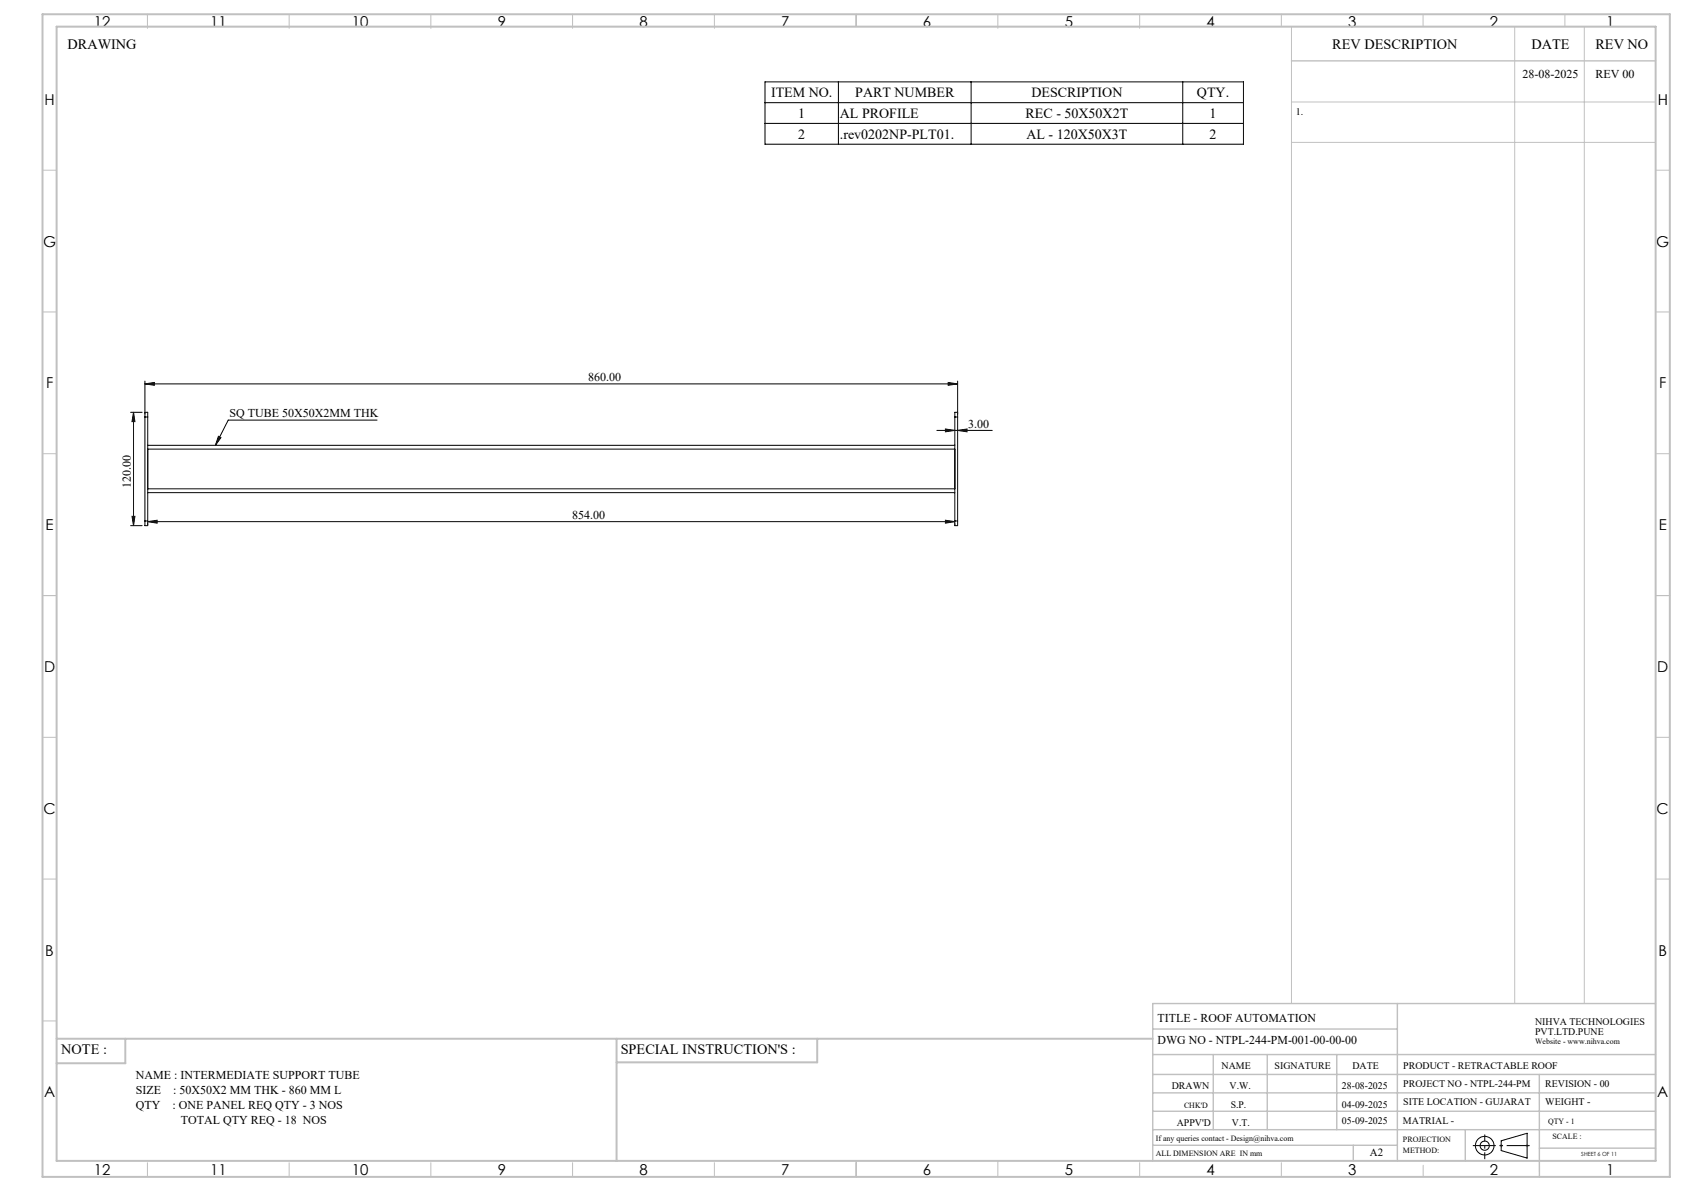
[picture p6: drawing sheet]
<svg xmlns="http://www.w3.org/2000/svg" width="594mm" height="420mm" viewBox="0 0 594 420" stroke-linecap="round" stroke-linejoin="round" font-family="sans-serif">
<g fill="none" stroke="#000" stroke-width=".35">
<path d="M269.8 28.9h168.8v22h-168.8zM269.8 36.2h168.8M295.7 28.9v22M342.5 28.9v22M417.2 28.9v22M269.8 43.5h168.8M51.1 135.4l3.3-.5v1zM51.1 134.4v11.6M51.1 135.4h286.7M334.5 134.9l3.3 .5-3.3 .5zM337.8 134.4v11.6M46.1 145.4h4"/>
<path d="M47.1 145.4l.5 3.3h-1zM47.1 145.4v40M51.1 147.1v-1.7h1v1.7M51.1 147.1h1M51.1 147.1v36.6M52.1 147.1v36.6M52.1 157h284.7M52.1 158.4h284.7M77 153.9l.9 .4-1.9 2.7zM133 148.1h-52.5l-4.5 8.9M330.4 151.8h19.6M333.5 151.3l3.3 .5-3.3 .5z"/>
<path d="M336.8 147.1v-1.7h1v1.7M336.8 147.1h1M336.8 147.1v36.6M337.8 151.8l3.3-.5v1zM337.8 147.1v36.6M52.1 172.4h284.7M52.1 173.7h284.7M46.1 185.4h4M46.6 182.1h1l-.5 3.3zM51.1 183.7v1.7h1v-1.7M51.1 183.7h1M52.1 184l3.3-.5v1z"/>
<path d="M52.1 184.7v.2M52.1 184h284.7M333.5 183.5l3.3 .5-3.3 .5zM336.8 184.7v.2M336.8 183.7v1.7h1v-1.7M336.8 183.7h1M529.5 402.3l9.2-2.7v8.8l-9.2-2.7z"/>
<circle cx="523.7" cy="404" r="1.62"/>
<circle cx="523.7" cy="404" r="3.3"/>
</g>
<g fill="none" stroke="#c0c0c0" stroke-width=".35">
<path d="M52 5v5M102 5v5M152 5v5M202 5v5M252 5v5M302 5v4.4M352 5v5M402 5v5M452 5v4.4M455.5 9.4v344.5M502 5v4.4M534.3 9.4v344.5"/>
<path d="M552 5v4.4M558.8 9.4v344.5M455.5 36h128.5M455.5 50.2h128.5M15 60h5M584 60h5M15 110h5M584 110h5M15 160h5M584 160h5M15 210h5M584 210h5"/>
<path d="M15 260h5M584 260h5M15 310h5M584 310h5M15 360h5M52 410v5M102 410v5M152 410v5M202 410v5M252 410v5M302 409.4v5.6M352 409.4v5.6"/>
<path d="M402 410v5M452 410v5M502 410.9v4.1M529 404h1M529.2 403.7l.7 .7M529.5 403.5v1M529.9 403.7l-.7 .7M538.1 404h1.1M538.3 403.7l.7 .7M538.7 403.5v1M539 403.7l-.7 .7"/>
</g>
<path d="M519.5 404h20.1" fill="none" stroke="#000" stroke-width=".35" stroke-dasharray="15.2 1.3 1.3 1.3" stroke-dashoffset="7.1" stroke-linecap="butt"/>
<path d="M523.7 408.8v-8.7" fill="none" stroke="#000" stroke-width=".35" stroke-dasharray="15.2 1.3 1.3 1.3" stroke-dashoffset="12.8" stroke-linecap="butt"/>
<g fill="none" stroke="#c0c0c0" stroke-width=".5">
<path d="M455.5 21.5h128.5M492.9 353.9v55.5M584 353.9h-177.4v55.5M406.6 371.9h177.4M406.6 378.9h177.4M406.6 362.9h86.3M428 371.9v26.5M447 371.9v26.5M471.5 371.9v26.5M543 378.9v36.1M406.6 391.9h177.4M406.6 385.4h177.4"/>
<path d="M406.6 398.4h177.4M516.9 398.4v11M406.6 403.9h86.3M477.3 403.9v5.5M543 404.9h41"/>
</g>
<path d="M15 5h574v410h-574zM20 9.4h564v400h-564zM20 366.3h386.6M44.2 366.3v8.6h-24.2M217.5 366.3v43.1M288.3 366.3v8.3h-70.8" fill="none" stroke="#c0c0c0" stroke-width=".7"/>
<g fill="#000">
<path d="M51.1 135.4l3.3-.5v1zM334.5 134.9l3.3 .5-3.3 .5zM52.1 184l3.3-.5v1zM333.5 183.5l3.3 .5-3.3 .5zM333.5 151.3l3.3 .5-3.3 .5zM337.8 151.8l3.3-.5v1zM77 153.9l.9 .4-1.9 2.7z"/>
<path d="M47.1 145.4l.5 3.3h-1zM46.6 182.1h1l-.5 3.3z"/>
</g>
<g font-size="5.3">
<text x="33.1" y="9.5">12</text>
<text x="74.1" y="9.5">11</text>
<text x="124.1" y="9.5">10</text>
<text x="175.6" y="9.5">9</text>
<text x="225.6" y="9.5">8</text>
<text x="275.6" y="9.5">7</text>
<text x="325.6" y="9.5">6</text>
<text x="375.6" y="9.5">5</text>
<text x="425.6" y="9.5">4</text>
<text x="475.6" y="9.5">3</text>
<text x="525.6" y="9.5">2</text>
<text x="566.6" y="9.5">1</text>
<text x="15.7" y="37">H</text>
<text x="584.7" y="37">H</text>
<text x="15.2" y="87">G</text>
<text x="584.2" y="87">G</text>
<text x="16.2" y="137">F</text>
<text x="585.2" y="137">F</text>
<text x="16.1" y="187">E</text>
<text x="585.1" y="187">E</text>
<text x="15.5" y="237">D</text>
<text x="584.5" y="237">D</text>
<text x="15.4" y="287">C</text>
<text x="584.4" y="287">C</text>
<text x="16" y="337.1">B</text>
<text x="585" y="337.1">B</text>
<text x="15.5" y="387">A</text>
<text x="584.5" y="387">A</text>
<text x="33.1" y="414.5">12</text>
<text x="74.1" y="414.5">11</text>
<text x="124.1" y="414.5">10</text>
<text x="175.6" y="414.5">9</text>
<text x="225.6" y="414.5">8</text>
<text x="275.6" y="414.5">7</text>
<text x="325.6" y="414.5">6</text>
<text x="375.6" y="414.5">5</text>
<text x="425.6" y="414.5">4</text>
<text x="475.6" y="414.5">3</text>
<text x="525.6" y="414.5">2</text>
<text x="566.6" y="414.5">1</text>
</g>
<g font-size="5">
<text x="23.8" y="17.2">DRAWING</text>
<text x="470" y="17.4">REV DESCRIPTION</text>
<text x="540.2" y="17.4">DATE</text>
<text x="562.8" y="17.4">REV NO</text>
<text x="21.6" y="371.8">NOTE :</text>
<text x="218.9" y="371.8">SPECIAL INSTRUCTION'S :</text>
</g>
<g font-size="4.9">
<text x="272" y="34.3">ITEM NO.</text>
<text x="301.7" y="34.3">PART NUMBER</text>
<text x="363.8" y="34.3">DESCRIPTION</text>
<text x="422.2" y="34.3">QTY.</text>
<text x="281.6" y="41.6">1</text>
<text x="296.2" y="41.6">AL PROFILE</text>
<text x="361.8" y="41.6">REC - 50X50X2T</text>
<text x="426.7" y="41.6">1</text>
<text x="281.6" y="49">2</text>
<text x="296.2" y="49">.rev0202NP-PLT01.</text>
<text x="362" y="49">AL - 120X50X3T</text>
<text x="426.7" y="49">2</text>
</g>
<g font-size="4.2">
<text x="537.1" y="27.6">28-08-2025</text>
<text x="562.8" y="27.6">REV 00</text>
<text x="207.4" y="134.4">860.00</text>
<text x="81" y="147.1">SQ TUBE 50X50X2MM THK</text>
<text x="341.5" y="150.8">3.00</text>
<text x="46.1" y="172.2" transform="rotate(-90 46.1 172.2)">120.00</text>
<text x="201.9" y="182.9">854.00</text>
<text x="408.3" y="360.3">TITLE - ROOF AUTOMATION</text>
<text x="408.3" y="368.2">DWG NO - NTPL-244-PM-001-00-00-00</text>
<text x="47.9" y="380.5">NAME : INTERMEDIATE SUPPORT TUBE</text>
<text x="47.9" y="385.7">SIZE</text>
<text x="61.1" y="385.7">: 50X50X2 MM THK - 860 MM L</text>
<text x="47.9" y="391">QTY</text>
<text x="60.8" y="391">: ONE PANEL REQ QTY - 3 NOS</text>
<text x="63.8" y="396.2">TOTAL QTY REQ - 18 NOS</text>
</g>
<text font-size="3.9" x="483.2" y="407.7">A2</text>
<g font-size="3.5">
<text x="457" y="40.6">1.</text>
<text x="541.5" y="361.3">NIHVA TECHNOLOGIES</text>
<text x="541.5" y="364.9">PVT.LTD.PUNE</text>
<text x="430.9" y="377">NAME</text>
<text x="449.6" y="377">SIGNATURE</text>
<text x="477" y="377">DATE</text>
<text x="495" y="377">PRODUCT - RETRACTABLE ROOF</text>
<text x="495" y="383.3">PROJECT NO - NTPL-244-PM</text>
<text x="545.1" y="383.3">REVISION - 00</text>
<text x="413.3" y="384.1">DRAWN</text>
<text x="433.7" y="384.1">V.W.</text>
<text x="473.4" y="384.1">28-08-2025</text>
<text x="495" y="389.8">SITE LOCATION - GUJARAT</text>
<text x="545.1" y="389.8">WEIGHT -</text>
<text x="434.1" y="390.6">S.P.</text>
<text x="473.4" y="390.6">04-09-2025</text>
<text x="415.1" y="396.9">APPV'D</text>
<text x="434.6" y="396.9">V.T.</text>
<text x="473.4" y="396.5">05-09-2025</text>
<text x="494.8" y="396.5">MATRIAL -</text>
</g>
<g font-size="2.8">
<text x="541.5" y="368.3">Website - www.nihva.com</text>
<text x="417.6" y="390.6">CHK'D</text>
<text x="546.1" y="396.5">QTY - 1</text>
<text x="547.6" y="401.7">SCALE :</text>
<text x="407.7" y="402.2">If any queries contact - Design@nihva.com</text>
<text x="407.7" y="407.7">ALL DIMENSION ARE IN mm</text>
<text x="494.8" y="402.7">PROJECTION</text>
<text x="494.8" y="406.5">METHOD:</text>
</g>
<text font-size="2" x="557.8" y="407.8">SHEET 6 OF 11</text>
</svg>
